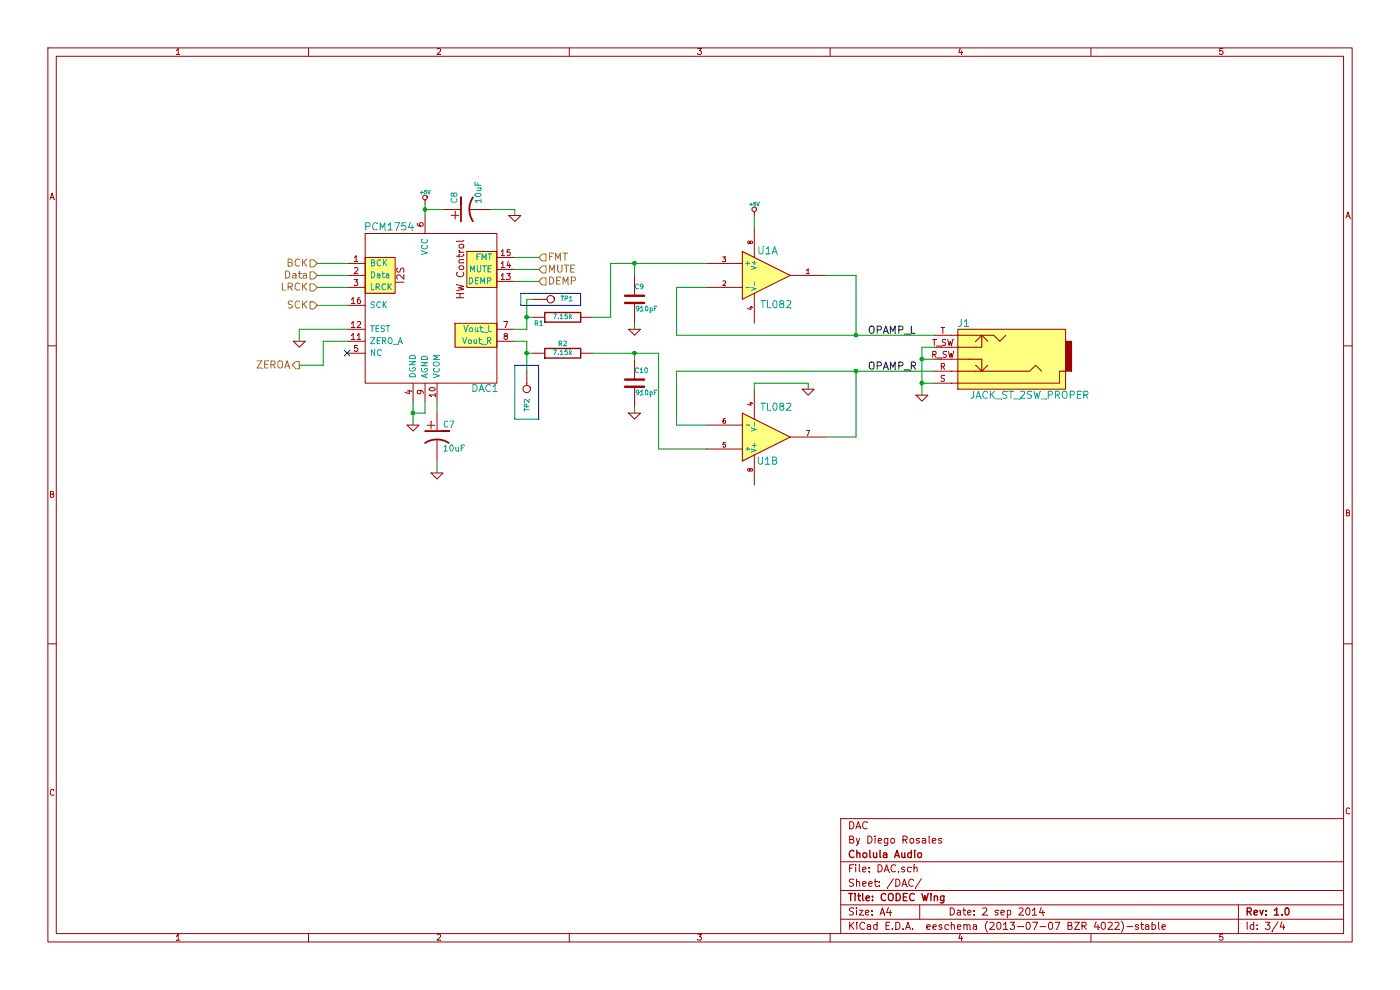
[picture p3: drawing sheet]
EESchema Schematic File Version 2
LIBS:power
LIBS:device
LIBS:transistors
LIBS:conn
LIBS:linear
LIBS:regul
LIBS:74xx
LIBS:cmos4000
LIBS:adc-dac
LIBS:memory
LIBS:xilinx
LIBS:special
LIBS:microcontrollers
LIBS:dsp
LIBS:microchip
LIBS:analog_switches
LIBS:motorola
LIBS:texas
LIBS:intel
LIBS:audio
LIBS:interface
LIBS:digital-audio
LIBS:philips
LIBS:display
LIBS:cypress
LIBS:siliconi
LIBS:opto
LIBS:atmel
LIBS:contrib
LIBS:valves
LIBS:ADC
LIBS:CODEC
LIBS:DAC
LIBS:Jacks
LIBS:Opamps
LIBS:OSHW_Logos
LIBS:papilio_wings
LIBS:PLL
LIBS:Logo 5
LIBS:OSHW
LIBS:CODEC Wing-cache
EELAYER 27 0
EELAYER END
$Descr A4 11693 8268
encoding utf-8
Sheet 3 4
Title "CODEC Wing"
Date "2 sep 2014"
Rev "1.0"
Comp "Cholula Audio"
Comment1 "By Diego Rosales"
Comment2 "DAC"
Comment3 ""
Comment4 ""
$EndDescr
$Comp
L PCM1754 DAC1
U 1 1
P 3600 2500
F 0 "DAC1" H 4050 1750 60  0000 C CNN
F 1 "PCM1754" H 3250 3100 60  0000 C CNN
F 2 "~" H 3200 2800 60  0000 C CNN
F 3 "~" H 3200 2800 60  0000 C CNN
	1    3600 2500
	1    0    0    -1  
$EndComp
$Comp
L JACK_ST_2SW_PROPER J1
U 1 1
P 8450 3000
F 0 "J1" H 8850 2700 60  0000 C CNN
F 1 "JACK_ST_2SW_PROPER" H 8300 3300 60  0000 C CNN
F 2 "~" H 8600 2900 60  0000 C CNN
F 3 "~" H 8600 2900 60  0000 C CNN
	1    8450 3000
	-1   0    0    1   
$EndComp
NoConn ~ 2900 2950
Wire Wire Line
	3450 3350 3450 3550
Wire Wire Line
	3550 3350 3550 3450
Connection ~ 3450 3450
$Comp
L GND #PWR18
U 1 1
P 3450 3550
F 0 "#PWR18" H 3450 3550 30  0001 C CNN
F 1 "GND" H 3450 3480 30  0001 C CNN
F 2 "~" H 3450 3550 60  0000 C CNN
F 3 "~" H 3450 3550 60  0000 C CNN
	1    3450 3550
	1    0    0    -1  
$EndComp
Wire Wire Line
	3550 1800 3550 1700
$Comp
L +5V #PWR10
U 1 1
P 3550 1700
F 0 "#PWR10" H 3550 1790 20  0001 C CNN
F 1 "+5V" H 3550 1790 30  0000 C CNN
F 2 "~" H 3550 1700 60  0000 C CNN
F 3 "~" H 3550 1700 60  0000 C CNN
	1    3550 1700
	1    0    0    -1  
$EndComp
Wire Wire Line
	3550 3450 3450 3450
Wire Wire Line
	3650 3350 3650 3450
$Comp
L CP1 C7
U 1 1
P 3650 3650
F 0 "C7" H 3700 3750 50  0000 L CNN
F 1 "10uF" H 3700 3550 50  0000 L CNN
F 2 "~" H 3650 3650 60  0000 C CNN
F 3 "~" H 3650 3650 60  0000 C CNN
	1    3650 3650
	1    0    0    -1  
$EndComp
Wire Wire Line
	3650 3850 3650 3950
$Comp
L GND #PWR19
U 1 1
P 3650 3950
F 0 "#PWR19" H 3650 3950 30  0001 C CNN
F 1 "GND" H 3650 3880 30  0001 C CNN
F 2 "~" H 3650 3950 60  0000 C CNN
F 3 "~" H 3650 3950 60  0000 C CNN
	1    3650 3950
	1    0    0    -1  
$EndComp
Wire Wire Line
	2900 2550 2650 2550
Wire Wire Line
	2900 2400 2650 2400
Wire Wire Line
	2900 2300 2650 2300
Wire Wire Line
	2900 2200 2650 2200
Text HLabel 2650 2200 0    60   Input ~ 0
BCK
Text HLabel 2650 2300 0    60   Input ~ 0
Data
Text HLabel 2650 2400 0    60   Input ~ 0
LRCK
Text HLabel 2650 2550 0    60   Input ~ 0
SCK
Wire Wire Line
	2500 2750 2900 2750
$Comp
L GND #PWR14
U 1 1
P 2500 2850
F 0 "#PWR14" H 2500 2850 30  0001 C CNN
F 1 "GND" H 2500 2780 30  0001 C CNN
F 2 "~" H 2500 2850 60  0000 C CNN
F 3 "~" H 2500 2850 60  0000 C CNN
	1    2500 2850
	1    0    0    -1  
$EndComp
Wire Wire Line
	2500 2750 2500 2850
Wire Wire Line
	2900 2850 2700 2850
Wire Wire Line
	2700 2850 2700 3050
Wire Wire Line
	2700 3050 2500 3050
Text HLabel 2500 3050 0    60   Output ~ 0
ZEROA
Wire Wire Line
	4300 2150 4500 2150
Wire Wire Line
	4300 2250 4500 2250
Wire Wire Line
	4300 2350 4500 2350
Text HLabel 4500 2150 2    60   Input ~ 0
FMT
Text HLabel 4500 2250 2    60   Input ~ 0
MUTE
Text HLabel 4500 2350 2    60   Input ~ 0
DEMP
$Comp
L TL082 U1
U 1 1
P 6400 2300
F 0 "U1" H 6350 2500 60  0000 L CNN
F 1 "TL082" H 6350 2050 60  0000 L CNN
F 2 "~" H 6400 2300 60  0000 C CNN
F 3 "~" H 6400 2300 60  0000 C CNN
	1    6400 2300
	1    0    0    -1  
$EndComp
$Comp
L TL082 U1
U 2 1
P 6400 3650
F 0 "U1" H 6350 3850 60  0000 L CNN
F 1 "TL082" H 6350 3400 60  0000 L CNN
F 2 "~" H 6400 3650 60  0000 C CNN
F 3 "~" H 6400 3650 60  0000 C CNN
	2    6400 3650
	1    0    0    1   
$EndComp
Wire Wire Line
	6900 2300 7150 2300
Wire Wire Line
	7150 2300 7150 2800
Wire Wire Line
	5650 2800 7800 2800
Wire Wire Line
	6900 3650 7150 3650
Wire Wire Line
	7150 3650 7150 3100
Wire Wire Line
	5650 3100 7800 3100
Wire Wire Line
	7800 2900 7700 2900
Wire Wire Line
	7700 2900 7700 3300
Wire Wire Line
	7800 3200 7700 3200
Connection ~ 7700 3200
Wire Wire Line
	7800 3000 7700 3000
Connection ~ 7700 3000
$Comp
L GND #PWR16
U 1 1
P 7700 3300
F 0 "#PWR16" H 7700 3300 30  0001 C CNN
F 1 "GND" H 7700 3230 30  0001 C CNN
F 2 "~" H 7700 3300 60  0000 C CNN
F 3 "~" H 7700 3300 60  0000 C CNN
	1    7700 3300
	1    0    0    -1  
$EndComp
Text Label 7250 2800 0    60   ~ 0
OPAMP_L
Text Label 7250 3100 0    60   ~ 0
OPAMP_R
$Comp
L CP1 C8
U 1 1
P 3900 1750
F 0 "C8" H 3950 1850 50  0000 L CNN
F 1 "10uF" H 3950 1650 50  0000 L CNN
F 2 "~" H 3900 1750 60  0000 C CNN
F 3 "~" H 3900 1750 60  0000 C CNN
	1    3900 1750
	0    -1   -1   0   
$EndComp
Wire Wire Line
	3700 1750 3550 1750
Connection ~ 3550 1750
Wire Wire Line
	4100 1750 4300 1750
Wire Wire Line
	4300 1750 4300 1800
$Comp
L GND #PWR11
U 1 1
P 4300 1800
F 0 "#PWR11" H 4300 1800 30  0001 C CNN
F 1 "GND" H 4300 1730 30  0001 C CNN
F 2 "~" H 4300 1800 60  0000 C CNN
F 3 "~" H 4300 1800 60  0000 C CNN
	1    4300 1800
	1    0    0    -1  
$EndComp
Wire Wire Line
	5900 2400 5650 2400
Wire Wire Line
	5650 2400 5650 2800
Connection ~ 7150 2800
Wire Wire Line
	5100 2200 5900 2200
$Comp
L R R1
U 1 1
P 4700 2650
F 0 "R1" V 4650 2850 40  0000 C CNN
F 1 "7.15k" V 4707 2651 40  0000 C CNN
F 2 "~" V 4630 2650 30  0000 C CNN
F 3 "~" H 4700 2650 30  0000 C CNN
	1    4700 2650
	0    -1   -1   0   
$EndComp
$Comp
L R R2
U 1 1
P 4700 2950
F 0 "R2" V 4780 2950 40  0000 C CNN
F 1 "7.15k" V 4707 2951 40  0000 C CNN
F 2 "~" V 4630 2950 30  0000 C CNN
F 3 "~" H 4700 2950 30  0000 C CNN
	1    4700 2950
	0    -1   -1   0   
$EndComp
Wire Wire Line
	4400 2750 4300 2750
Wire Wire Line
	4400 2500 4400 2750
Wire Wire Line
	4400 2650 4450 2650
Wire Wire Line
	4300 2850 4400 2850
Wire Wire Line
	4400 2850 4400 3100
Wire Wire Line
	4400 2950 4450 2950
Wire Wire Line
	5900 3550 5650 3550
Wire Wire Line
	5650 3550 5650 3100
Connection ~ 7150 3100
Wire Wire Line
	5900 3750 5500 3750
Wire Wire Line
	5500 3750 5500 2950
Wire Wire Line
	5500 2950 4950 2950
Wire Wire Line
	6300 3250 6300 3200
Wire Wire Line
	6300 3200 6750 3200
Wire Wire Line
	6750 3200 6750 3250
$Comp
L GND #PWR15
U 1 1
P 6750 3250
F 0 "#PWR15" H 6750 3250 30  0001 C CNN
F 1 "GND" H 6750 3180 30  0001 C CNN
F 2 "~" H 6750 3250 60  0000 C CNN
F 3 "~" H 6750 3250 60  0000 C CNN
	1    6750 3250
	1    0    0    -1  
$EndComp
Wire Wire Line
	6300 1900 6300 1800
$Comp
L +5V #PWR12
U 1 1
P 6300 1800
F 0 "#PWR12" H 6300 1890 20  0001 C CNN
F 1 "+5V" H 6300 1890 30  0000 C CNN
F 2 "~" H 6300 1800 60  0000 C CNN
F 3 "~" H 6300 1800 60  0000 C CNN
	1    6300 1800
	1    0    0    -1  
$EndComp
Wire Wire Line
	4950 2650 5100 2650
Wire Wire Line
	5100 2650 5100 2200
$Comp
L C C9
U 1 1
P 5300 2500
F 0 "C9" H 5300 2600 40  0000 L CNN
F 1 "910pF" H 5306 2415 40  0000 L CNN
F 2 "~" H 5338 2350 30  0000 C CNN
F 3 "~" H 5300 2500 60  0000 C CNN
	1    5300 2500
	1    0    0    -1  
$EndComp
Wire Wire Line
	5300 2300 5300 2200
Connection ~ 5300 2200
Wire Wire Line
	5300 2700 5300 2750
$Comp
L GND #PWR13
U 1 1
P 5300 2750
F 0 "#PWR13" H 5300 2750 30  0001 C CNN
F 1 "GND" H 5300 2680 30  0001 C CNN
F 2 "~" H 5300 2750 60  0000 C CNN
F 3 "~" H 5300 2750 60  0000 C CNN
	1    5300 2750
	1    0    0    -1  
$EndComp
$Comp
L C C10
U 1 1
P 5300 3200
F 0 "C10" H 5300 3300 40  0000 L CNN
F 1 "910pF" H 5306 3115 40  0000 L CNN
F 2 "~" H 5338 3050 30  0000 C CNN
F 3 "~" H 5300 3200 60  0000 C CNN
	1    5300 3200
	1    0    0    -1  
$EndComp
Wire Wire Line
	5300 3000 5300 2950
Connection ~ 5300 2950
Wire Wire Line
	5300 3400 5300 3450
$Comp
L GND #PWR17
U 1 1
P 5300 3450
F 0 "#PWR17" H 5300 3450 30  0001 C CNN
F 1 "GND" H 5300 3380 30  0001 C CNN
F 2 "~" H 5300 3450 60  0000 C CNN
F 3 "~" H 5300 3450 60  0000 C CNN
	1    5300 3450
	1    0    0    -1  
$EndComp
$Comp
L CONN_1 TP2
U 1 1
P 4400 3250
F 0 "TP2" H 4480 3250 40  0000 L CNN
F 1 "CONN_1" H 4400 3305 30  0001 C CNN
F 2 "" H 4400 3250 60  0000 C CNN
F 3 "" H 4400 3250 60  0000 C CNN
	1    4400 3250
	0    1    1    0   
$EndComp
Connection ~ 4400 2950
$Comp
L CONN_1 TP1
U 1 1
P 4600 2500
F 0 "TP1" H 4680 2500 40  0000 L CNN
F 1 "CONN_1" H 4600 2555 30  0001 C CNN
F 2 "" H 4600 2500 60  0000 C CNN
F 3 "" H 4600 2500 60  0000 C CNN
	1    4600 2500
	1    0    0    -1  
$EndComp
Wire Wire Line
	4450 2500 4400 2500
Connection ~ 4400 2650
Wire Notes Line
	4300 3050 4500 3050
Wire Notes Line
	4500 3050 4500 3500
Wire Notes Line
	4500 3500 4300 3500
Wire Notes Line
	4300 3500 4300 3050
Wire Notes Line
	4350 2450 4350 2550
Wire Notes Line
	4350 2550 4850 2550
Wire Notes Line
	4850 2550 4850 2450
Wire Notes Line
	4850 2450 4350 2450
$EndSCHEMATC
